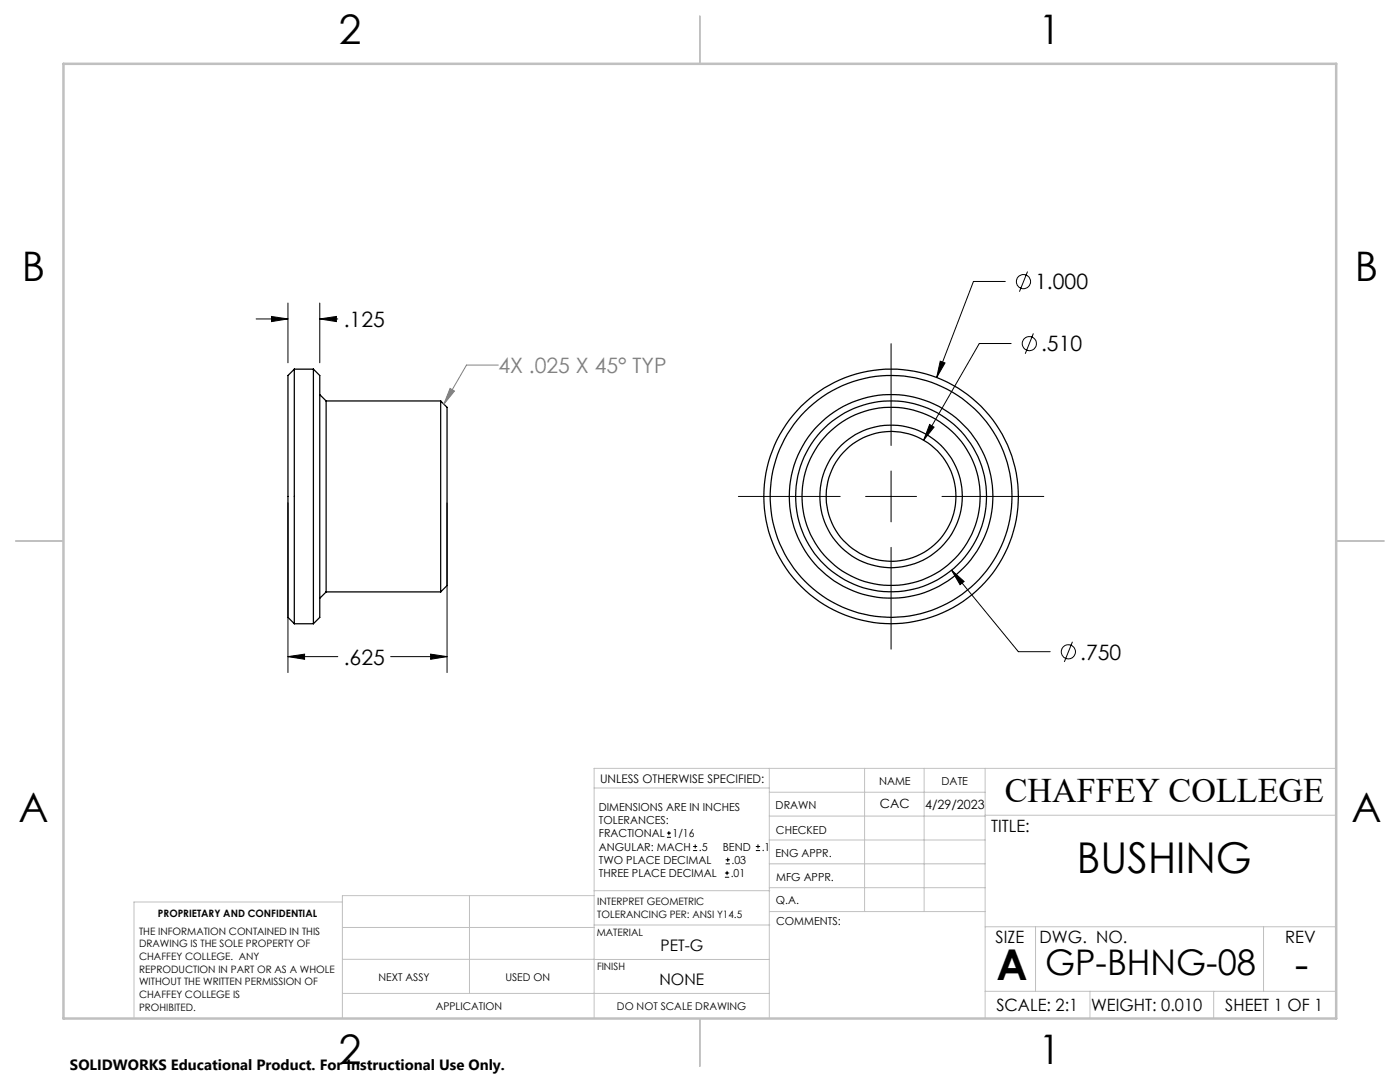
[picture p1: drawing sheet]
<svg xmlns="http://www.w3.org/2000/svg" width="279mm" height="216mm" viewBox="0 0 279 216" stroke-linecap="round" stroke-linejoin="round" font-family="sans-serif">
<g fill="none" stroke="#000" stroke-width=".25">
<path d="M58.7 73.7v50.8M58.7 73.7l-1.2 1.2v48.3l1.2 1.3M58.7 73.7h3.8M62.5 73.7v50.8M62.5 73.7l1.3 1.2v48.3l-1.3 1.3M63.8 78.7l1.3 1.3M65.1 80v38.1M65.1 80h22.8M87.9 80v38.1M87.9 80l1.3 1.3v35.5l-1.3 1.3M65.1 118.1l-1.3 1.3M65.1 118.1h22.8"/>
<path d="M58.7 124.5h3.8"/>
<circle cx="177.8" cy="99" r="14.2"/>
<circle cx="177.8" cy="99" r="25.4"/>
<circle cx="177.8" cy="99.1" r="24.1"/>
<circle cx="177.8" cy="99" r="20.3"/>
<circle cx="177.8" cy="99" r="17.8"/>
<circle cx="177.8" cy="99" r="12.9"/>
<circle cx="177.8" cy="99.1" r="19"/>
</g>
<g fill="none" stroke="#000" stroke-width=".2">
<path d="M200.6 56.2h-6.3l-7.4 19.1M205.1 54.2l-1.7 4M51.1 63.6h6.4M54.2 63.1l3.3 .5-3.3 .6zM57.5 60.5v11.9M63.8 63.6l3.3-.5v1.1zM63.8 60.5v11.9M63.8 63.6h3.6M177.8 68.6v20.3M187.6 72.1l1 .3-1.7 2.9zM201.8 68.5h-6.4l-11.1 19.3M206.2 66.5l-1.6 4.1"/>
<path d="M147.4 99.1h20.3M172.8 99.1h10.1M177.8 94v10.1M185.5 84.7l.9 .5-2.1 2.6zM188 99.1h20.3M57.5 100.3v33.9M89.2 100.3v33.9M177.8 109.2v20.3M189.9 113.8l2.5 2.2-.8 .7zM189.9 113.8l13.3 16.2h6.4M57.5 131l3.3-.5v1.1zM57.5 131h9.9"/>
<path d="M78 131h11.2M85.9 130.5l3.3 .5-3.3 .6zM214 128.1l-1.6 4M133.1 167.1h.8M133.1 166.2h.8M133.5 165.8v.9M138.3 169.7h.8M138.3 168.9h.8M138.7 168.5v.8M144.7 175h.8M144.7 174.2h.8M144.8 172.4h.9"/>
<path d="M144.8 171.6h.9M145.1 173.8v.8M145.2 171.1v.9M150.8 169.7h.9M150.8 168.9h.9M151.3 168.5v.8"/>
<circle cx="204.3" cy="56.2" r="1.41"/>
<circle cx="205.4" cy="68.6" r="1.41"/>
<circle cx="213.2" cy="130.1" r="1.42"/>
</g>
<path d="M89.8 77.5l.9 .5-2.1 2.6zM99.4 72.8h-6.3l-4.5 7.8" fill="none" stroke="#808080" stroke-width=".2"/>
<g fill="none" stroke="#c0c0c0" stroke-width=".2">
<path d="M118.6 157.2h34.9M153.5 153.3v49.9M153.5 158.1h43.1M172.5 153.3v28.6M184.4 153.3v28.6M196.6 153.3v49.9M266.7 153.3h-148.1v49.9M68.3 180h-41.6v23.2M93.7 178.7v19.5M118.6 178.7h-50.3v24.5M118.6 177.7h35M153.5 167.6h43.1"/>
<path d="M153.5 162.8h43.1M153.5 172.4h43.1M153.5 177.1h43.1M196.6 162.7h70.1M68.3 198.2h85.2M68.3 191.4l85.2 .1M68.3 185.1h50.3M118.6 184.6h35M153.6 181.9h43M196.6 197.8h70.1M196.6 184.9h70.1M206.7 184.9v12.9"/>
<path d="M217.5 197.8v5.4M242.2 197.8v5.4M252.2 184.9v12.9"/>
</g>
<path d="M139.7 3.2v9.5M3.1 107.9h9.6M266.7 107.9h9.5M139.7 203.2v9.6" fill="none" stroke="#c0c0c0" stroke-width=".25"/>
<path d="M12.7 12.7h254v190.5h-254z" fill="none" stroke="#c0c0c0" stroke-width=".5"/>
<path d="M189.9 113.8l1.7 2.9 .8-.7zM187.6 72.1l-.7 3.2 1.7-2.9zM185.5 84.7l-1.2 3.1 2.1-2.6zM85.9 130.5l3.3 .5-3.3 .6zM57.5 131l3.3-.5v1.1zM54.2 63.1l3.3 .5-3.3 .6zM63.8 63.6l3.3-.5v1.1z" fill="#000"/>
<path d="M89.8 77.5l.9 .5-2.1 2.6z" fill="#808080"/>
<g font-size="8.5">
<text x="214.9" y="174.2">BUSHING</text>
<text x="198.9" y="195.5">A</text>
<text x="258.4" y="195.4">-</text>
</g>
<g font-size="8.1">
<text x="67.6" y="8.9">2</text>
<text x="207.3" y="8.9">1</text>
<text x="4.4" y="56.2">B</text>
<text x="270.4" y="56.2">B</text>
<text x="3.7" y="164.1">A</text>
<text x="269.7" y="164.1">A</text>
<text x="67.6" y="212.4">2</text>
<text x="207.3" y="212.4">1</text>
</g>
<text font-size="7.1" x="208.6" y="194.6">GP-BHNG-08</text>
<text font-size="6.9" x="200.5" y="160.1">CHAFFEY COLLEGE</text>
<g font-size="4.2">
<text x="206.6" y="57.7">1.000</text>
<text x="68.6" y="65.2">.125</text>
<text x="207.8" y="70.1">.510</text>
<text x="215.6" y="131.6">.750</text>
<text x="68.6" y="132.6">.625</text>
</g>
<text font-size="4.2" fill="#808080" x="99.5" y="74.4">4X .025 X 45° TYP</text>
<g font-size="3.4">
<text x="197.8" y="166">TITLE:</text>
<text x="198.7" y="188.1">SIZE</text>
<text x="207.5" y="188.1">DWG. NO.</text>
<text x="256.5" y="188.2">REV</text>
<text x="198.8" y="201.7">SCALE: 2:1</text>
<text x="217.7" y="201.8">WEIGHT: 0.010</text>
<text x="244.5" y="201.7">SHEET 1 OF 1</text>
</g>
<g font-size="3.2">
<text x="131.8" y="189.8">PET-G</text>
<text x="131.6" y="196.6">NONE</text>
</g>
<text font-size="3" x="14" y="213.5">SOLIDWORKS Educational Product. For Instructional Use Only.</text>
<g font-size="2.5">
<text x="175.6" y="161.3">CAC</text>
<text x="184.6" y="161.4">4/29/2023</text>
</g>
<text font-size="2.4" x="119.8" y="156.2">UNLESS OTHERWISE SPECIFIED:</text>
<g font-size="2.2">
<text x="119.5" y="161.8">DIMENSIONS ARE IN INCHES</text>
<text x="154.8" y="161.4">DRAWN</text>
<text x="175.4" y="156.6">NAME</text>
<text x="187.9" y="156.7">DATE</text>
<text x="119.5" y="164.4">TOLERANCES:</text>
<text x="119.5" y="167.1">FRACTIONAL</text>
<text x="134.2" y="167.1">1/16</text>
<text x="154.9" y="166.3">CHECKED</text>
<text x="119.5" y="172.4">TWO PLACE DECIMAL</text>
<text x="119.5" y="169.7">ANGULAR: MACH</text>
<text x="139.5" y="169.7">.5</text>
<text x="144.2" y="169.7">BEND</text>
<text x="146" y="172.4">.03</text>
<text x="152" y="169.7">.1</text>
<text x="154.8" y="171">ENG APPR.</text>
<text x="119.5" y="175">THREE PLACE DECIMAL</text>
<text x="145.8" y="175">.01</text>
<text x="154.9" y="175.7">MFG APPR.</text>
<text x="154.9" y="180.4">Q.A.</text>
<text x="154.9" y="184.6">COMMENTS:</text>
</g>
<g font-size="2.1">
<text x="75.5" y="195.7">NEXT ASSY</text>
<text x="100.9" y="195.7">USED ON</text>
<text x="86.9" y="201.5">APPLICATION</text>
<text x="123.1" y="201.6">DO NOT SCALE DRAWING</text>
</g>
<g font-size="2">
<text x="31.5" y="182.9">PROPRIETARY AND CONFIDENTIAL</text>
<text x="119.2" y="180.6">INTERPRET GEOMETRIC</text>
<text x="119.2" y="183.1">TOLERANCING PER: ANSI Y14.5</text>
<text x="27.8" y="186.5">THE INFORMATION CONTAINED IN THIS</text>
<text x="27.8" y="189">DRAWING IS THE SOLE PROPERTY OF</text>
<text x="27.8" y="191.6">CHAFFEY COLLEGE. ANY</text>
<text x="119.1" y="186.7">MATERIAL</text>
<text x="27.8" y="194.1">REPRODUCTION IN PART OR AS A WHOLE</text>
<text x="27.8" y="196.6">WITHOUT THE WRITTEN PERMISSION OF</text>
<text x="119.1" y="193.5">FINISH</text>
<text x="27.8" y="199.1">CHAFFEY COLLEGE IS</text>
<text x="27.8" y="201.7">PROHIBITED.</text>
</g>
</svg>
